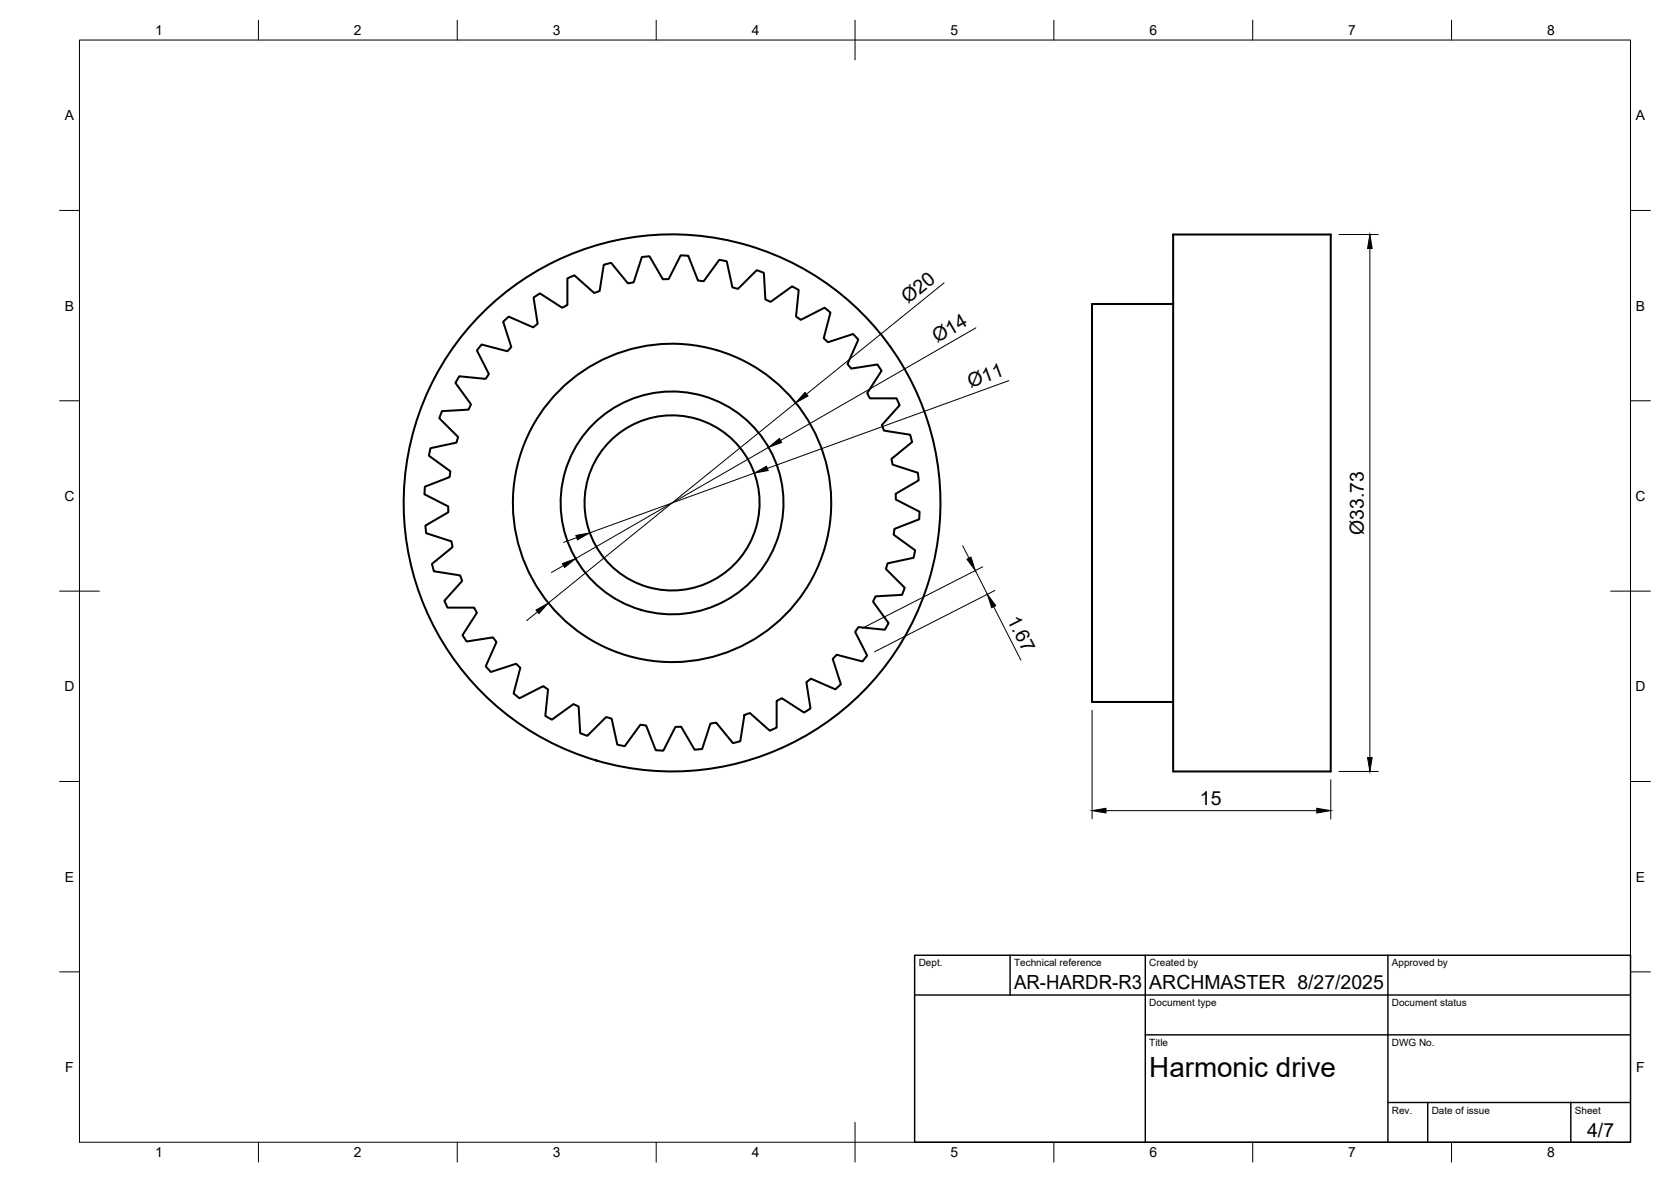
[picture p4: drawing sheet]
<svg xmlns="http://www.w3.org/2000/svg" width="420mm" height="297mm" viewBox="0 0 420 297" stroke-linecap="round" stroke-linejoin="round" font-family="sans-serif">
<!-- layer: Visible -->
<g fill="none" stroke="#000" stroke-width=".51">
<path d="M295 58.9h39.6v135h-39.6zM295 76.4h-20.4v100h20.4M126.5 80.8l1.4-1.2 6.1 2.7 1.2-.9-1-6.6 1.6-1.1 5.6 3.7 1.3-.7v-6.7l1.7-.8 5 4.4 1.4-.5 1-6.6 1.8-.5 4.3 5.2 1.4-.2 2.1-6.4 1.9-.2 3.4 5.8 1.4-.1 3.1-5.9 1.9 .1 2.4 6.2 1.4 .2 4-5.4 1.8 .4 1.4 6.5 1.4 .4 4.8-4.7 1.8 .7 .3 6.7 1.4 .6 5.4-3.9 1.6 .9-.6 6.7 1.2 .8 5.9-3.1 1.5 1.2-1.7 6.5 1.1 1 6.3-2.1 1.3 1.5-2.7 6.1 .9 1.1 6.6-1 1.1 1.6-3.7 5.6 .7 1.3h6.7l.8 1.7-4.5 5 .5 1.4 6.7 1 .4 1.9-5.1 4.2 .2 1.5 6.4 2 .2 1.9-5.8 3.4 .1 1.4 5.9 3.1-.1 1.9-6.2 2.4-.2 1.5 5.4 3.9-.4 1.9-6.5 1.4-.4 1.4 4.7 4.7-.7 1.8-6.7 .4-.6 1.3 3.9 5.4-.9 1.6-6.7-.6-.8 1.2 3 5.9-1.1 1.5-6.5-1.7-1 1.1 2 6.4-1.4 1.2-6.1-2.7-1.1 .9 1 6.6-1.6 1.1-5.6-3.6-1.3 .7v6.6l-1.8 .8-4.9-4.4-1.4 .5-1.1 6.6-1.8 .5-4.2-5.2-1.5 .2-2 6.4-2 .2-3.3-5.8-1.5 .1-3 5.9-1.9-.1-2.4-6.2-1.5-.2-3.9 5.4-1.9-.4-1.4-6.5-1.4-.4-4.7 4.7-1.8-.7-.4-6.6-1.3-.7-5.4 4-1.7-1 .7-6.6-1.2-.9-6 3.1-1.5-1.2 1.7-6.5-1-1-6.4 2.1-1.3-1.4 2.7-6.2-.9-1.1-6.6 1-1-1.6 3.6-5.6-.7-1.3h-6.7l-.8-1.7 4.5-5-.5-1.4-6.6-1-.5-1.9 5.2-4.2-.3-1.5-6.4-2-.1-1.9 5.7-3.4v-1.4l-6-3.1 .1-1.9 6.3-2.4 .1-1.5-5.4-3.9 .4-1.9 6.6-1.4 .4-1.4-4.8-4.7 .7-1.8 6.7-.4 .6-1.3-3.9-5.4 1-1.6 6.6 .6 .8-1.2-3-5.9 1.2-1.5 6.5 1.7 1-1.1z"/>
<circle cx="169" cy="126.4" r="40"/>
<circle cx="169" cy="126.4" r="22"/>
<circle cx="169" cy="126.4" r="67.5"/>
<circle cx="169" cy="126.4" r="28"/>
</g>
<!-- layer: BORDER -->
<g fill="none" stroke="#000" stroke-width=".25">
<path d="M20 10.1h390v276.9h-390zM65 5.1v5M115 5.1v5M165 5.1v5M215 5.1v10M265 5.1v5M315 5.1v5M365 5.1v5M15 52.9h5M410 52.9h5M15 100.7h5M410 100.7h5"/>
<path d="M15 148.6h10M405 148.6h10M15 196.4h5M410 196.4h5M15 244.2h5M410 244.2h5M65 287v5M115 287v5M165 287v5M215 282.1v9.9M265 287v5M315 287v5"/>
<path d="M365 287v5"/>
</g>
<!-- layer: TITLEBLOCK -->
<path d="M230 240.1h180v46.9h-180zM230 250h180M254 240.1v9.9M288 240.1v46.9M349 240.1v46.9M288 260.1h122M349 277.1h61M359 277.1v9.9M395 277.1v9.9" fill="none" stroke="#000" stroke-width=".36"/>
<!-- layer: FD_Dimensions -->
<g fill="none" stroke="#000" stroke-width=".25">
<path d="M336.7 58.9h9.8M237.4 71.1l-34.6 27.9M344.4 62.4v128M245.4 82.4l-49.1 28.3M253.7 95.7l-60.8 22M189.7 118.9l-41.4 15M193.2 112.4l-48.5 28M200.1 101.2l-62.2 50.4M145 135.1l-3.3 1.2M242.1 137.1l1.5 3.2M135.1 153.8l-2.7 2.2M141.7 142.1l-3.1 1.8"/>
<path d="M245.2 143.4l3.1 5.9M247.1 142.4l-30.2 15.4M249.9 152.5l6.8 13.4M250.1 148.4l-30.2 15.4M274.6 178.5v27.3M334.6 196v9.8M336.7 193.9h9.8M278.1 203.7h53"/>
</g>
<path d="M344.4 58.9l.6 3.5h-1.1zM202.4 98.6l.8 .9-3.1 1.7zM189.7 118.9l3-1.7 .4 1zM193.2 112.4l2.8-2.2 .6 1zM144.8 134.6l3.5-.7-3.1 1.8zM134.8 153.3l3.1-1.7-2.4 2.6zM141.4 141.6l3.3-1.2-2.7 2.2zM243.1 140.5l1.1-.5 1 3.4zM248.3 149.3l2.1 2.9-1.1 .5zM343.9 190.4h1.1l-.6 3.5zM274.6 203.7l3.5-.6v1.2zM331.1 203.1l3.5 .6-3.5 .6z" fill="#000" stroke="#000" stroke-width=".25"/>
<text font-size="7" x="289" y="270.6">Harmonic drive</text>
<g font-size="4.9">
<text x="228.3" y="76.4" transform="rotate(-39 228.3 76.4)">Ø20</text>
<text x="235.6" y="86.2" transform="rotate(-30 235.6 86.2)">Ø14</text>
<text x="244" y="97.5" transform="rotate(-20 244 97.5)">Ø11</text>
<text x="342.9" y="134.4" transform="rotate(-90 342.9 134.4)">Ø33.73</text>
<text x="253.1" y="155.7" transform="rotate(63 253.1 155.7)">1.67</text>
<text x="301.7" y="202.3">15</text>
<text x="255" y="248.5">AR-HARDR-R3</text>
<text x="289" y="248.5">ARCHMASTER 8/27/2025</text>
<text x="399.1" y="285.7">4/7</text>
</g>
<g font-size="3.5">
<text x="39" y="8.8">1</text>
<text x="89" y="8.8">2</text>
<text x="139" y="8.8">3</text>
<text x="189" y="8.8">4</text>
<text x="239" y="8.8">5</text>
<text x="289" y="8.8">6</text>
<text x="339" y="8.8">7</text>
<text x="389" y="8.8">8</text>
<text x="16.3" y="30.2">A</text>
<text x="411.3" y="30.2">A</text>
<text x="16.3" y="78">B</text>
<text x="411.3" y="78">B</text>
<text x="16.2" y="125.9">C</text>
<text x="411.2" y="125.9">C</text>
<text x="16.2" y="173.7">D</text>
<text x="411.2" y="173.7">D</text>
<text x="16.3" y="221.6">E</text>
<text x="411.3" y="221.6">E</text>
<text x="16.4" y="269.4">F</text>
<text x="411.4" y="269.4">F</text>
<text x="39" y="290.8">1</text>
<text x="89" y="290.8">2</text>
<text x="139" y="290.8">3</text>
<text x="189" y="290.8">4</text>
<text x="239" y="290.8">5</text>
<text x="289" y="290.8">6</text>
<text x="339" y="290.8">7</text>
<text x="389" y="290.8">8</text>
</g>
<g font-size="2.5">
<text x="231" y="242.9">Dept.</text>
<text x="255" y="242.9">Technical reference</text>
<text x="289" y="242.9">Created by</text>
<text x="350" y="242.9">Approved by</text>
<text x="289" y="252.8">Document type</text>
<text x="350" y="252.8">Document status</text>
<text x="289" y="262.9">Title</text>
<text x="350" y="262.9">DWG No.</text>
<text x="350" y="279.9">Rev.</text>
<text x="360" y="279.9">Date of issue</text>
<text x="396" y="279.9">Sheet</text>
</g>
</svg>
